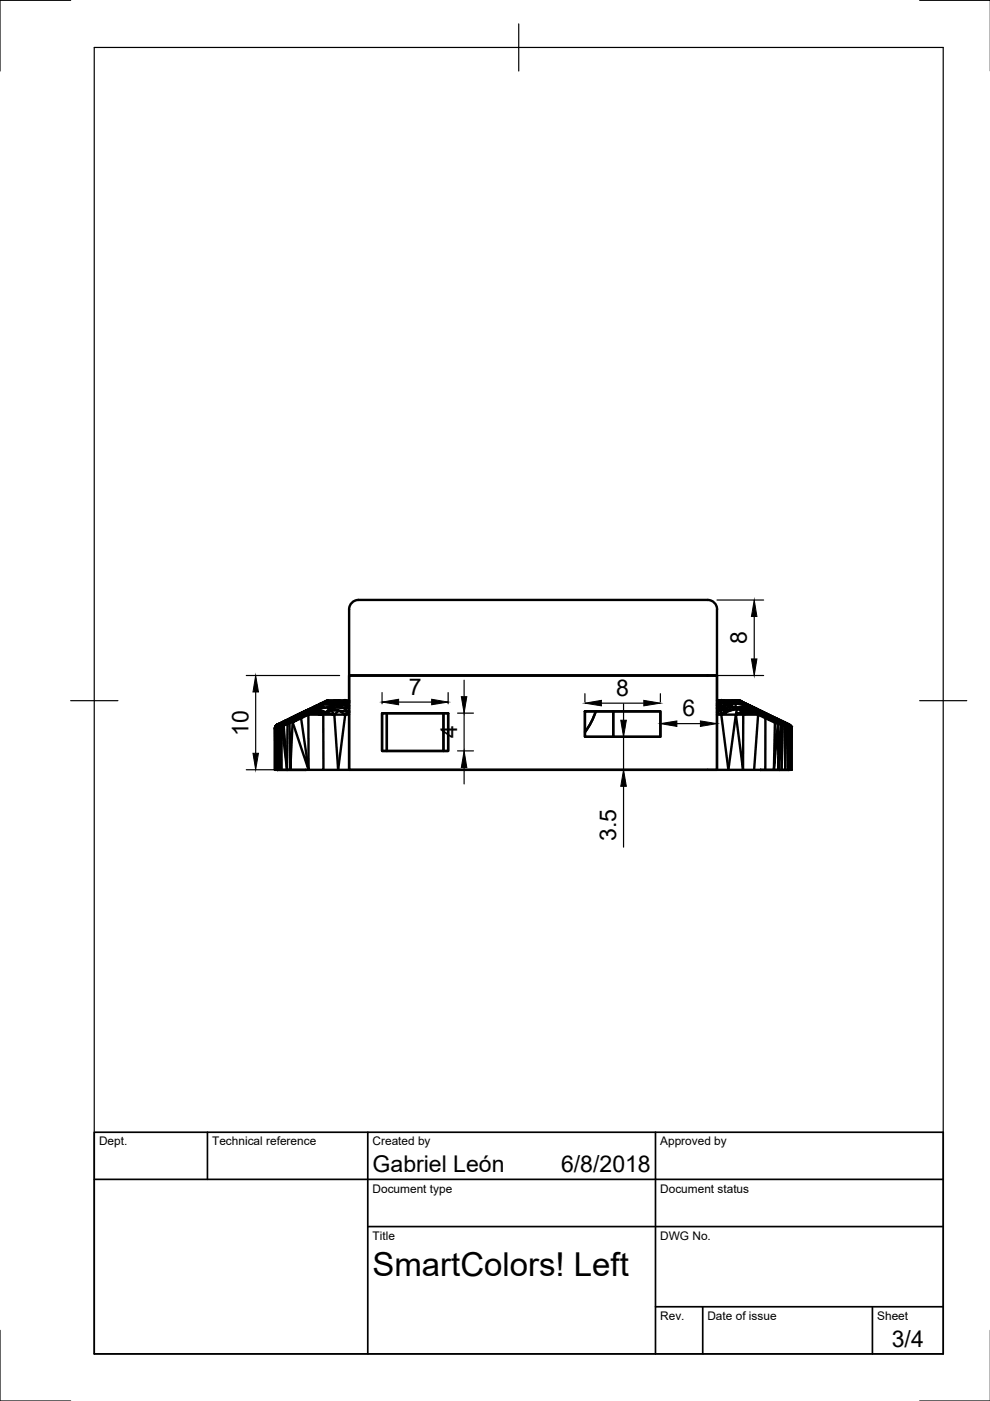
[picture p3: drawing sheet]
<svg xmlns="http://www.w3.org/2000/svg" width="210mm" height="297mm" viewBox="0 0 210 297" stroke-linecap="round" stroke-linejoin="round" font-family="sans-serif">
<!-- layer: Visible -->
<g fill="none" stroke="#000" stroke-width=".51">
<path d="M74 129.2v14h76M150 127.2h-74a2 2 0 0 0-2 2M150 127.2a2 2 0 0 1 2 2M152 129.2v14M58.3 154.5l.2 8.7M58.3 154.5v8.7M58.3 154.2v.1v-.1M58.3 154.2v.3v-.2M58.3 154.2v9h.4M58.4 154l-.1 .2zM58.4 154.1l-.1 .4zM58.4 154.1h.2l-.2 .4 .3-.1"/>
<path d="M58.4 154.1l-.1 .1M58.5 153.9l-.2 .3M58.5 153.8v.1M58.6 154.1l.5-.4-.2 .6-.2 .1zM58.6 153.8l-.1 .1M58.6 153.8l.6-.4-.4 .3-.2 .4 .1-.3M58.7 153.7l.2-.1-.3 .2M58.7 154.4l-.2 8.8-.1-8.7M58.7 154.4l.4 8.8M58.7 154.4v8.8M58.7 153.7l-.3 .4 .2-.3M58.8 153.7l-.4 .4z"/>
<path d="M58.8 153.6h.1M58.9 153.6l-.5 .5M58.9 153.6h-.1M58.9 154.3l.5-.2-.3 9.1zM59.1 153.7l-.2 .6M59.1 153.7l-.4 .1M59.3 153.6l.1 .2 .2-.2-.1-.1 .3-.2-.2 .3M59.3 153.6l-.1 .5 .2-.3v.3h-.2l-.1-.4M59.4 153.4l-.3 .3 .2-.1M59.4 153.4l.9-.5zM59.6 153.6l.4-.1-.2 .5M59.6 153.6l1-.5-.6 .4 .4-.1 .6 .1h-1l.2 .3-.4 .2"/>
<path d="M59.6 153.6l-.2 .5 .4-.1M59.8 154l-.2 9.2-.2-9.1h-.4h.2M59.8 154l1.1 9.2M60 153.1l-.2 .2 .4-.2-.6 .5M60.3 152.9l-1.6 .9M60.3 152.9h.1M60.3 152.9l.6-.2-.7 .4zM60.3 152.9l-.3 .2h.6M60.3 152.9l-1.4 .7M60.6 153.1l.7-.6h.1zM61 153.5l-.1 9.7h4.5M61 153.5l-.8 .3 .7 9.4"/>
<path d="M61.2 152.9l-.2 .2h-.4M61.2 152.9l.3 .3-.5-.1-.3 .2 .3 .2M61.3 152.5l.3-.3-1.3 .7M61.3 152.5l-.4 .2-.5 .7 .3-.1 .7 .1-.4 .1M61.3 152.5l1.7-.6-1.6 .6-.2 .4-.6 .2M61.6 152.2l2.4-1.1-2.7 1.4M61.9 152.7l-.4 .5 .5-.1M61.9 152.7l2-1-.6 .7-1.3 .7 1.8-.8zM61.9 152.7l-.7 .2M62 153.1l-.4 10.1-.2-9.8 .1-.2M63 151.9l-1.1 .8M63.1 151.6l-1.8 .9"/>
<path d="M63.8 152.3l1.6 10.9-3.4-10.1M64.6 150.8l.4-.2-2.6 1.3M65.1 150.9l.4-.2-.2 .4M65.1 150.9l-1.2 .8 1.4-.6M65.2 150.5l-2.1 1.1M65.4 151.5l.4-.4 2.7 .4zM65.4 151.5v11.7M65.5 150.5l.5-.1-.5 .3M65.5 150.5l.4-.2-.7 .2M65.5 150.5l-2.4 1.1M65.5 150.7l-1.4 .5 1-.3M65.7 150.3l-.7 .3"/>
<path d="M65.8 151.1l-1.9 .6-.1 .6 1.6-.8-2.4 .4 1.1-.7-.2 .5M66 150.4l.5 .3h-1M66 150.4l.4-.1 .1 .4-1.2 .4M66.4 150.3h-.5l1.1-.6-1.8 .8M66.5 150.7l-.7 .4h-.5M66.9 149.8l.9-.3-.9 .5zM66.9 150l-.5 .3 .7-.1-.6 .5M67 149.7l.7-.4-7.4 3.6M67 149.7l-3 1.4 .1 .1 1.1-.7M67 149.7l-.4 .2 .3 .1-1 .3 .1 .1M67 149.7l.9-.3-1 .4M67.1 150.2l.7-.5 .9 .4z"/>
<path d="M67.7 149.3l.2 .1-.1 .1h.2M67.8 149.7l-.9 .3 2.3 1-2.7-.3M67.8 149.7v-.2l.9 .6M68 149.2h.1M68 149.2h-.1M68.3 149.4l.4 .7-.7-.6M68.3 149.4l1.9-.3 1 .4M68.3 149.4l2.9 .1M68.4 149.1l.8-.3h4.3l-4.5 .1-1 .6M68.4 149.1l-.5 .3h.4M68.5 151.5l.1 11.7h-3.2M69.2 151l1.7 .5h-2.4"/>
<path d="M69.2 151l-3.4 .1M69.2 151l-.7 .5M69.4 148.6l-1.7 .7 .7-.2M69.4 148.6l4.1 .2-2.7-.2h3.2M69.6 148.5l-1.8 .8M69.6 148.5l-.5 .2 .3-.1M69.6 148.5l-.2 .1M69.6 148.5h2.4M70 150l-.8 1 1.1-.4-.3-.6-1.3 .1M70 150l1.2-.5-2.5 .6M70 150l1.8 .7-1.5-.1 .6 .9M70.9 151.5h2.3l-1.5 11.7z"/>
<path d="M70.9 151.5l.9-.8 1.4 .8M71.2 149.5l2-.5 .7 .6zM71.2 149.5l1.7 .6-2.9-.1M71.8 150.7l1.9 .2M72.9 148.5h.5M73.1 148.5h.2M73.2 149l.8 .1M73.5 148.8l-3.3 .3 3-.1M73.7 150.9l-.5 .6h.8M73.9 149.6h.1M74 143.2h78v20h-78zM74 148.7l-.5 .1 .5 .1"/>
<path d="M74 149.7l-.1-.1-1 .5 1.1-.1M74 150.7l-.3 .2 .3-.1M74 150.2l-1.1-.1 .8 .8M74 151l-.3-.1 .3 .2M74 148.5l-4.6 .1M74 148.6h-4.6M81 151.2h14v8h-14zM82 151.2v8M94 151.2v8M124 150.8h16v5.4h-16zM126.3 150.8l-.8 2-1.5 2.4M130 150.8v5.4"/>
<path d="M150 143.2h2M150 143.2h2v20M150 143.2h-76v20M152 149.3l.3-.7-.3 1M152 150.1l1.3-.1-1.3 .1M152 150.2l1.3-.2-.5 .4zM152 151.5h.9l-.1-1.1-.8 .6 .9 .5 1.5 11.7M152.3 148.6l.5 .6-.8 .4 1.3 .4-.5-.8M152.5 148.5h.2M152.6 148.5h-.6l.5 .1M152.7 148.5h-.2h.2M152.8 150.4l.9 .3-.8 .8"/>
<path d="M153 148.4l.6 .6-.8 .2zM153.2 148.5h3.3l.6 .2M153.3 150l1.7 .6-1.3 .1zM153.3 150h1.4M153.3 148.5l1.9 .1zM153.6 149v-.4l-.6-.2-.7 .2-.3 .6M153.6 149l.6 .5-.9 .5zM153.6 148.6h-.1M153.6 149l1 .5-.3-.4M154.2 149.5h.4l.1 .5zM154.3 149.1h1.6M154.7 150l.3 .6-2.1 .9h3.1"/>
<path d="M155.2 148.6h1.5zM155.2 148.6l.3 .2-1.8-.1M155.2 148.6h-1.6l.7 .5M155.5 148.8l.4 .3 1.2-.2 .5 .2M155.5 148.8l-1.2 .3M155.9 149.1h1.7l.7 .5zM155.9 149.1l.1 1 2.6-.6 .4 .1M155.9 149.1l-1.3 .4 1.4 .6-1.3-.1M156 151.5l1.5 11.7 .1-11.7M156 151.5l-1.6 11.7M156 150.1l1.8 .5-1.6-.2M156 150.1l-1 .5 1.2-.2"/>
<path d="M156.2 150.4l-.2 1.1 1.8-.9M156.5 148.5l.5 .2zM156.7 148.6l.5 .1zM156.7 148.6l.2 .1-1.4 .1M156.8 148.6h.2M157 148.6h.1M156.9 148.7l.4 .1M156.9 148.7l.2 .2-1.6-.1M156.9 148.6h.1M157 151.1l-1 .4h1.6M157 148.6l.9 .5M157.1 148.7h.1"/>
<path d="M157.3 148.8l.8 .4M157.3 148.8l.9 .4-.6-.1zM157.6 149.1l.6 .1M157.6 149.1l1.4 .5-.8-.4M157.8 150.6l1.3-.4 .5 .5zM157.8 150.6l-.8 .5 2.8-.3M157.9 149.1h.1M158.2 149.2l6.5 3.2M158.2 149.2l7.6 3.7M158.3 149.6l1.1 .4-.8-.1zM158.3 149.3l2.1 1M158.6 149.9l.2 .1-2.8 .1 3.1 .1"/>
<path d="M158.6 149.5l.8 .5 .2 .7M158.6 149.9l-2.6 .2M158.8 150h.6l-.3 .2zM159 149.6l5.4 2.7zM159.6 150.7l.3-.2-.1 .3zM159.8 150.8l.4 .2M159.9 150.5l.1-.1 .7 .3M159.9 150.5l-.5-.5 2.1 .9-.8-.2M159.9 150.5l.8 .2M160.2 151l-2.6 .5-.6-.4M160.2 151l.5 .5h-3.1M160.2 151l-3.2 .1"/>
<path d="M160.4 150.3l.7 .3M160.7 150.7l1.9 .8-.3 .3-1.6-1.1 1.7 1.3M160.7 150.7l-.5 .3 2.2 1M161.5 150.9l2.9 1.4M162.3 151.8l1.7 .9-1.6-.7zM162.4 152l-.1 .3M164 152.7l.5 .4-.2 .1zM164 152.7l-1.7-.4 2 .9M164.3 153.2l-.2 10 .9-9.8v9.8l.6-9.5 .1 9.5M164.4 152.3l-2.1-.5 2.3 .9M164.5 153.1l.5 .3-.7-.2M164.6 152.7h-.6l1 .2"/>
<path d="M164.7 152.5l.5 .2-.2 .2-.4-.2zM164.7 152.4l-.3-.1 .2 .4M164.7 152.4l1.2 .7-.5 .1-.4-.3M164.7 152.4l1 .6-.7-.1M164.7 152.4l1.1 .5M165 153.4v-.2h.4l-.4 .2 .6 .3M165 152.9v.3l-.5-.1M165.6 153.7h.2l.2 .1M165.7 153l.3 .4-.3-.1zM165.7 153.3l.1 .4 .2-.3M165.7 153.3l-.3-.1 .2 .5M165.8 152.9l.5 .2h-.4z"/>
<path d="M165.8 152.9l1.5 .7M165.8 152.9l1.4 .7M166 153.4l.1-.1 .3 .2zM166 153.4v.4l.4-.3M166 153.8l-.3 9.4M166.1 153.3l-.2-.2 .1 .3M166.1 153.3l.2-.2 .3 .4zM166.3 153.1l.6 .3v.2zM166.4 153.5h.2v.2l.5 .2-.5-.4 .3 .1M166.4 153.5l-.1 .5-.3-.2M166.4 153.5l.3 .6-.4-.1 .2 9.2 .2-9.1M166.4 153.5l.2 .2 .1 .4"/>
<path d="M166.7 154.1l.2-.2 .1 .3zM167.1 153.9l.1 .4 .2-.2M167.1 153.6l.4 .4-.1 .1zM167.1 153.6l.3 .5M167.1 153.6v.3zM167.1 153.6h-.2l.4 .4-.1-.2M167.2 153.6l.4 .2zM167.2 153.6l.2 .2M167.2 153.6l-.3-.2 .2 .2M167.3 154l-.1 .3-.2-.1 .1 9h-1.4M167.4 153.8l.3 .3-.1-.3M167.4 153.8l.1 .2"/>
<path d="M167.4 153.7l.2 .1M167.4 153.7l-.2-.1 .4 .2M167.4 154.1l.1 .3M167.5 154l.2 .1-.2 .3zM167.5 154.4l.1 8.8 .1-8.7-.5-.2-.1 8.9h.5M167.6 153.8l.2 .7-.2 8.7M167.6 153.8l.2 .3M167.7 153.9l-.1-.1 .2 .3M167.7 153.9l.1 .4M167.7 153.9v.1M167.7 154v.5zM167.8 154.1l.1 .4"/>
<path d="M167.8 154.1v.2M167.8 154.5v-.4l.1 .4M167.8 154.3l.1 .2M167.8 154.3h.1M167.9 154.5l-.1 8.7M167.9 154.5v8.7h-.3M58.7 163.2h2.2M58.8 163.2h2.1M58.8 163.2h.1M60.9 163.2h.1M64.8 163.2h.1M64.9 163.2h-4"/>
<path d="M68.6 163.2h5.4M74 163.2h80.4M154.4 163.2h7.9M159.9 163.2l.8-11.7 1.6 .8v10.9M161.2 163.2h4M161.3 163.2h.1M162.3 163.2h3.4M165.2 163.2h.1M165.2 163.2h2M167.3 163.2h-.1"/>
</g>
<g fill="#000">
<circle cx="65.6" cy="150.3" r=".25"/>
<circle cx="157" cy="148.6" r=".25"/>
<circle cx="167.7" cy="154" r=".25"/>
</g>
<!-- layer: Border -->
<path d="M15 .1h-15v15M20 10.1h180v276.9h-180zM110 5.1v10M195 .1h15M15 148.6h10M195 148.6h10M0 282.1v14.9h15M195 297h15" fill="none" stroke="#000" stroke-width=".25"/>
<!-- layer: TitleBlock -->
<path d="M20 240.1h180v46.9h-180zM20 250h180M44 240.1v9.9M78 240.1v46.9M139 240.1v46.9M78 260.1h122M139 277.1h61M149 277.1v9.9M185 277.1v9.9" fill="none" stroke="#000" stroke-width=".36"/>
<!-- layer: Dimensions -->
<g fill="none" stroke="#000" stroke-width=".25">
<path d="M152 127.2h9.9M159.9 130.7v9M52.2 143.2h19.8M54.2 146.7v13M81 146.8v2.4M84.5 148.9h7M95 146.8v2.4M97 151.2h3.4M97 159.2h3.4M98.4 144.2v3.5M98.4 151.2v8M124 147.1v1.7"/>
<path d="M127.5 149.1h9M132.2 149.2v3.5M132.2 156.2v7M140 147.1v1.7M143.5 153.4h5M152 143.2h9.9M52.2 163.2h19.8M98.4 162.7v3.5M132.2 166.7v12.9"/>
</g>
<g fill="#000" stroke="#000" stroke-width=".21">
<path d="M159.9 127.2l.6 3.5h-1.2zM159.3 139.7h1.2l-.6 3.5zM54.2 143.2l.6 3.5h-1.2zM53.6 159.7h1.2l-.6 3.5zM81 148.9l3.5-.6v1.1zM91.5 148.3l3.5 .6-3.5 .5zM97.8 147.7h1.2l-.6 3.5zM124 149.1l3.5-.6v1.2zM131.6 152.7h1.2l-.6 3.5zM136.5 148.5l3.5 .6-3.5 .6zM140 153.4l3.5-.5v1.1zM148.5 152.9l3.5 .5-3.5 .6z"/>
<path d="M98.4 159.2l.6 3.5h-1.2zM132.2 163.2l.6 3.5h-1.2z"/>
</g>
<text font-size="7" x="79" y="270.6">SmartColors! Left</text>
<g font-size="4.9">
<text x="158.3" y="136.6" transform="rotate(-90 158.3 136.6)">8</text>
<text x="86.7" y="147.3">7</text>
<text x="130.7" y="147.5">8</text>
<text x="144.7" y="151.9">6</text>
<text x="52.7" y="156.1" transform="rotate(-90 52.7 156.1)">10</text>
<text x="96.9" y="156.5" transform="rotate(-90 96.9 156.5)">4</text>
<text x="130.6" y="178.3" transform="rotate(-90 130.6 178.3)">3.5</text>
<text x="79" y="248.5">Gabriel León</text>
<text x="119" y="248.5">6/8/2018</text>
<text x="189.1" y="285.7">3/4</text>
</g>
<g font-size="2.5">
<text x="21" y="242.9">Dept.</text>
<text x="45" y="242.9">Technical reference</text>
<text x="79" y="242.9">Created by</text>
<text x="140" y="242.9">Approved by</text>
<text x="79" y="252.8">Document type</text>
<text x="140" y="252.8">Document status</text>
<text x="79" y="262.9">Title</text>
<text x="140" y="262.9">DWG No.</text>
<text x="140" y="279.9">Rev.</text>
<text x="150" y="279.9">Date of issue</text>
<text x="186" y="279.9">Sheet</text>
</g>
</svg>
